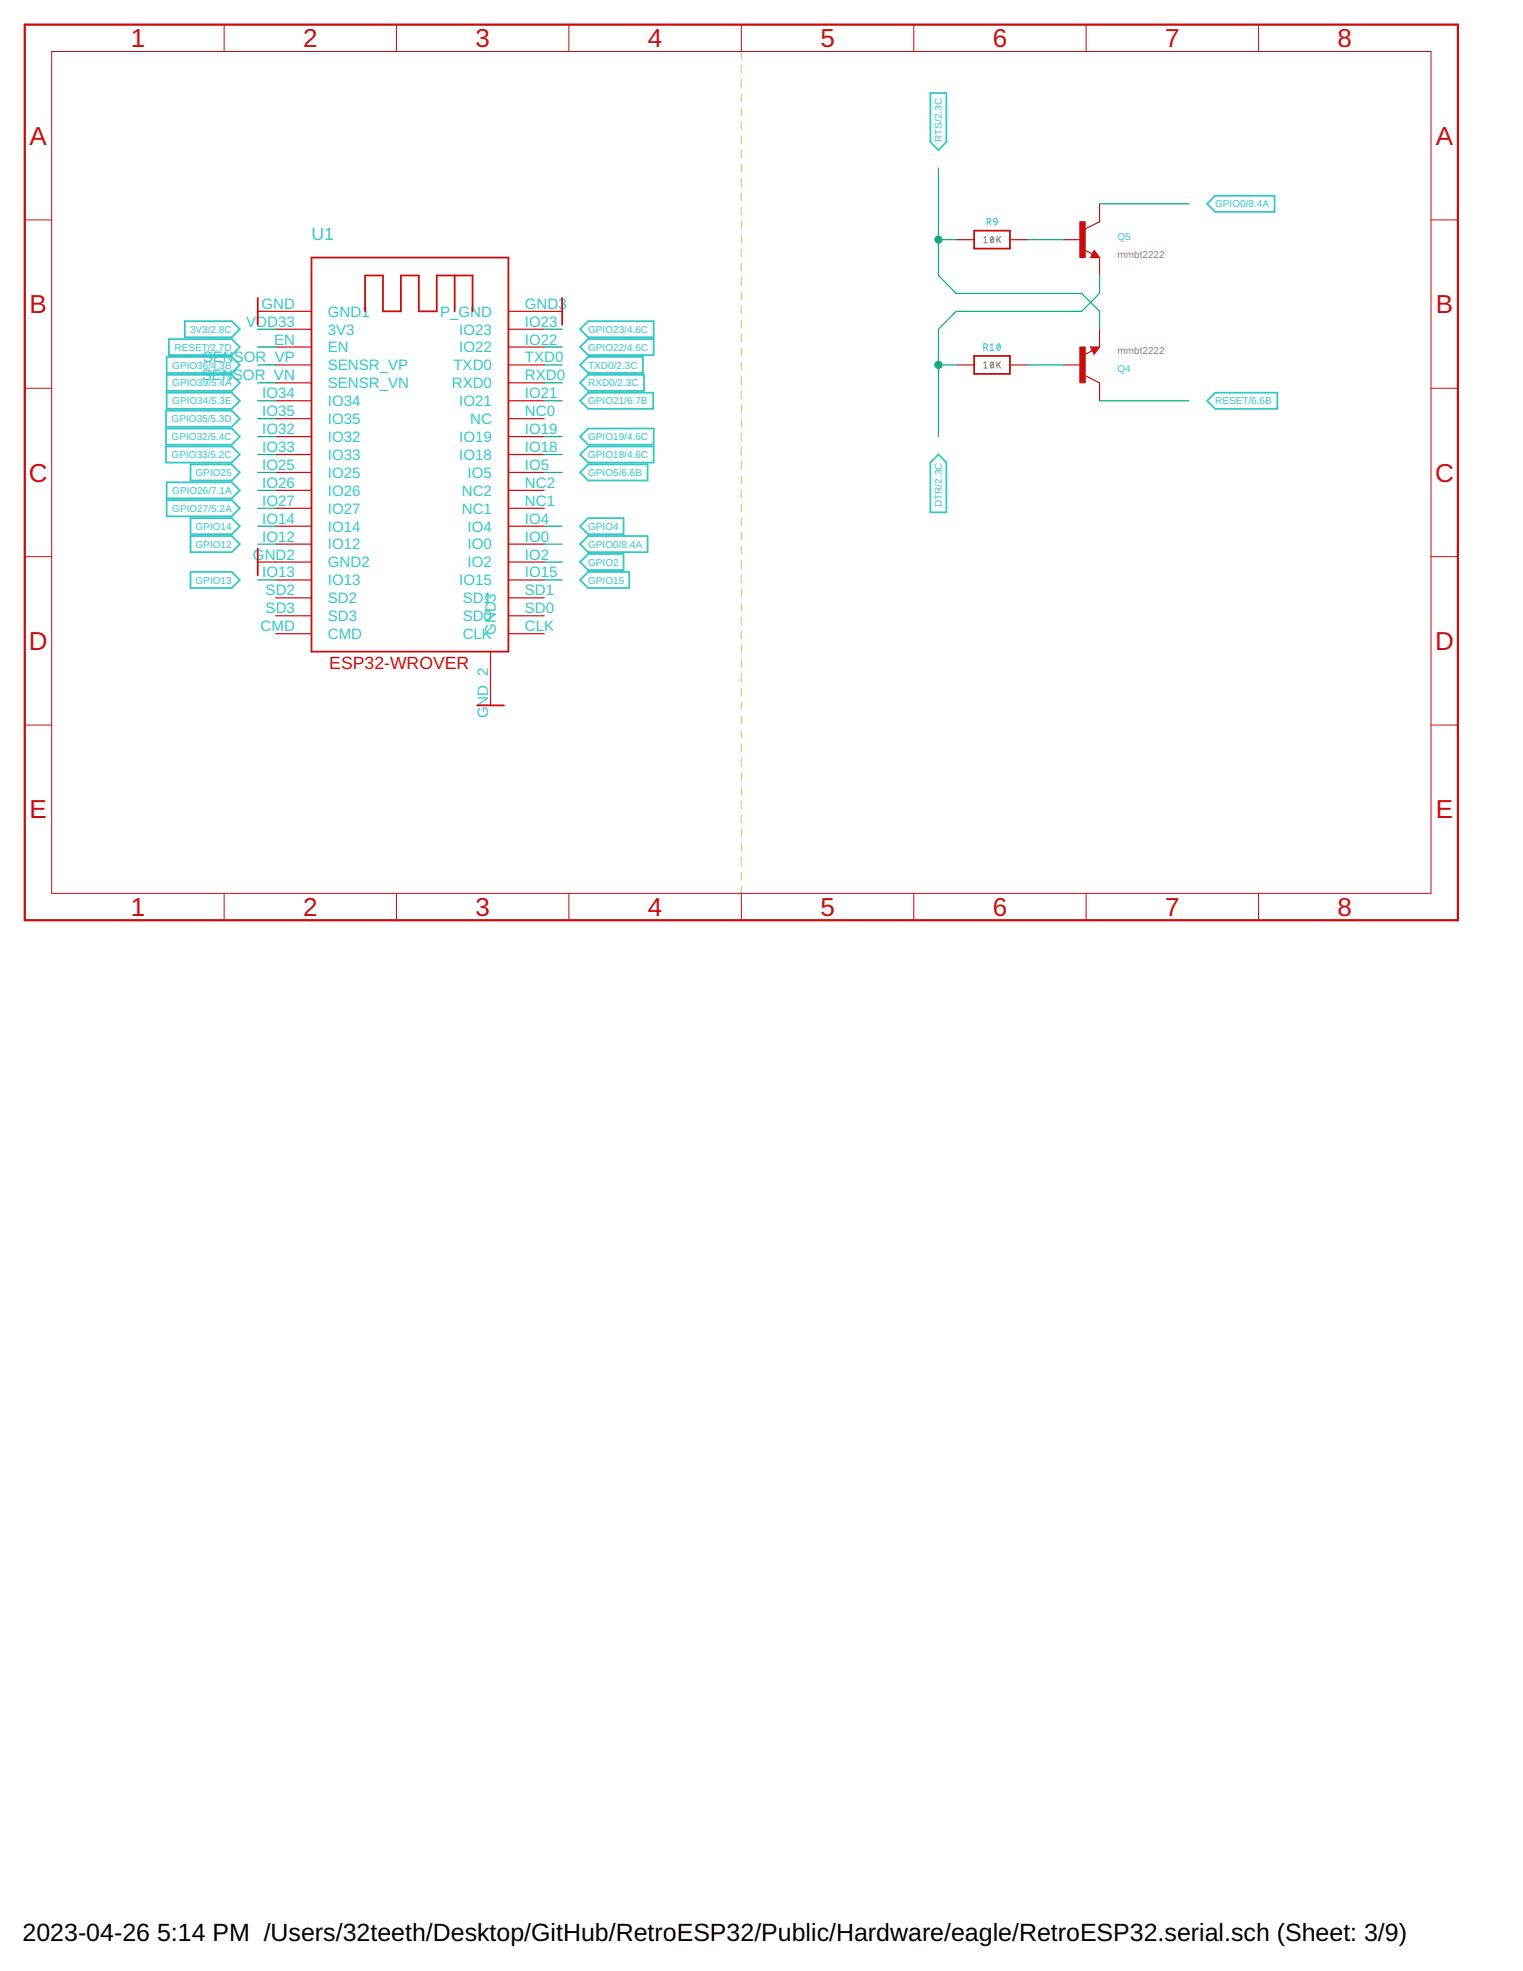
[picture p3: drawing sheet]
<svg xmlns="http://www.w3.org/2000/svg" width="216mm" height="279mm" viewBox="0 0 216 279" stroke-linecap="round" stroke-linejoin="round" font-family="sans-serif">
<g fill="none" stroke="#afd134" stroke-width=".17">
<path d="M105.1 7.3v1M105.1 9.3v1M105.1 11.3v1M105.1 13.3v1M105.1 15.3v1M105.1 17.3v1.1M105.1 19.3v1M105.1 21.4v1M105.1 23.3v1.1M105.1 25.4v1M105.1 27.4v1M105.1 29.4v1"/>
<path d="M105.1 31.4v1M105.1 33.4v1M105.1 35.4v1M105.1 37.4v1M105.1 39.4v1M105.1 41.4v1M105.1 43.4v1M105.1 45.4v1M105.1 47.4v1M105.1 49.4v1M105.1 51.4v1M105.1 53.4v1"/>
<path d="M105.1 55.4v1.1M105.1 57.4v1.1M105.1 59.5v1M105.1 61.5v1M105.1 63.5v1M105.1 65.5v1M105.1 67.5v1M105.1 69.5v1M105.1 71.5v1M105.1 73.5v1M105.1 75.5v1M105.1 77.5v1"/>
<path d="M105.1 79.5v1M105.1 81.5v1M105.1 83.5v1M105.1 85.5v1M105.1 87.5v1M105.1 89.5v1.1M105.1 91.5v1M105.1 93.6v1M105.1 95.5v1.1M105.1 97.6v1M105.1 99.6v1M105.1 101.6v1"/>
<path d="M105.1 103.6v1M105.1 105.6v1M105.1 107.6v1M105.1 109.6v1M105.1 111.6v1M105.1 113.6v1M105.1 115.6v1M105.1 117.6v1M105.1 119.6v1M105.1 121.6v1M105.1 123.6v1M105.1 125.6v1"/>
</g>
<g fill="none" stroke="#808080" stroke-width=".17">
<path d="M139.5 33.7l.2-.2v.9M139.5 34.4h.4M140.5 33.6l.1-.1a.5 .5 0 0 1 0 .9l-.2-.1v-.3zM140.8 33.7l-.4 .5M141.3 33.5v.9M141.5 33.9l.3 .5M141.8 33.5l-.5 .6M139.5 51.5l.2-.2v.9M139.5 52.2h.4M140.5 51.4a.39 .39 0 0 1 .4 .3 .39 .39 0 0 1-.4 .4l-.1-.4zM140.8 51.5l-.4 .5M141.3 51.3v.9"/>
<path d="M141.5 51.6l.3 .6M141.8 51.3l-.5 .5"/>
</g>
<path d="M139.9 31.5h.3a.25 .25 0 0 0 .2-.3 .25 .25 0 0 0-.2-.2h-.3v.9M140.2 31.5l.2 .4M140.9 31h.1a.24 .24 0 0 1 .4 .2v.3h-.5l-.1-.2zM141.4 31.5a.43 .43 0 0 1-.5 .4M139.5 49.3l.3-.1 .2-.2-.1-.2-.4-.1v1M139.8 49.3l.2 .4M140.4 48.9l.2-.2v1M140.4 49.7h.5M141.4 48.8l.1-.1a.55 .55 0 0 1 0 1l-.2-.3v-.4zM141.8 48.9l-.4 .6" fill="none" stroke="#32c8c8" stroke-width=".14"/>
<g fill="none" stroke="#32c8c8" stroke-width=".25">
<path d="M131.9 13.2h2.3v6.9l-1.2 1.2-1.1-1.2zM171.1 28.9l1.2-1.2h8.4v2.3h-8.4zM23.5 58.2h9.4l1.1 1.2-1.1 1.1h-9.4zM23.6 55.7h9.3l1.1 1.1-1.1 1.2h-9.3zM23.6 53.1h9.3l1.1 1.2-1.1 1.1h-9.3zM23.6 50.6h9.3l1.1 1.1-1.1 1.2h-9.3zM23.9 48.1h9l1.1 1.1-1.1 1.1h-9zM26.2 45.5h6.7l1.1 1.2-1.1 1.1h-6.7zM82.2 49.2l1.2-1.1h9.3v2.2h-9.3zM82.2 54.3l1.2-1.2h7.9v2.3h-7.9zM82.2 51.7l1.2-1.1h7.7v2.3h-7.7zM82.2 46.7l1.2-1.2h9.3v2.3h-9.3z"/>
<path d="M83.4 55.7h9.2v2.3h-9.2l-1.2-1.2zM171.1 56.8l1.2-1.1h8.8v2.3h-8.8zM23.5 63.3h9.4l1.1 1.1-1.1 1.2h-9.4zM23.5 60.7h9.4l1.1 1.2-1.1 1.1h-9.4zM23.6 68.4h9.3l1.1 1.1-1.1 1.2h-9.3zM23.6 70.9h9.3l1.1 1.2-1.1 1.1h-9.3zM27 76h5.9l1.1 1.1-1.1 1.2h-5.9zM27 73.4h5.9l1.1 1.2-1.1 1.1h-5.9zM27 65.8h5.9l1.1 1.2-1.1 1.1h-5.9zM82.2 77.1l1.2-1.1h8.4v2.3h-8.4zM82.2 67l1.2-1.2h8.4v2.3h-8.4zM82.2 79.7l1.2-1.2h5v2.3h-5z"/>
<path d="M82.2 74.6l1.2-1.2h5v2.3h-5zM82.2 64.4l1.2-1.1h9.3v2.3h-9.3zM82.2 61.9l1.2-1.2h9.3v2.3h-9.3zM133 64.4l1.2 1.2v7h-2.3v-7zM27 81.1h5.9l1.1 1.1-1.1 1.2h-5.9zM82.2 82.2l1.2-1.1h5.8v2.3h-5.8z"/>
</g>
<path d="M3.5 3.5h203.2v127h-203.2z" fill="none" stroke="#c90d0c" stroke-width=".32"/>
<g fill="none" stroke="#c90d0c" stroke-width=".14">
<path d="M7.3 7.3h195.6v119.3h-195.6zM31.8 3.5v3.8M56.2 3.5v3.8M80.6 3.5v3.8M105.1 3.5v3.8M129.5 3.5v3.8M154 3.5v3.8M178.4 3.5v3.8M3.5 31.2h3.8M202.9 31.2h3.8M3.5 55h3.8M202.9 55h3.8"/>
<path d="M3.5 78.9h3.8M202.9 78.9h3.8M3.5 102.8h3.8M202.9 102.8h3.8M31.8 126.6v3.9M56.2 126.6v3.9M80.6 126.6v3.9M105.1 126.6v3.9M129.5 126.6v3.9M154 126.6v3.9M178.4 126.6v3.9"/>
</g>
<g fill="#c90d0c" stroke="#c90d0c" stroke-width=".14">
<path d="M153.1 49.2h.7v5.1h-.7z"/>
<path d="M153.1 31.4h.7v5.1h-.7z"/>
</g>
<g fill="none" stroke="#c90d0c" stroke-width=".17">
<path d="M135.6 34h2.5M143.2 34h2.5M150.8 34h2.5M153.6 35.4l1.3 .6M155.1 35.5l.8 1h-1.3zM155.9 28.9v2.5l-2.1 1M155.9 36.5v2.6M36.5 44.1h7.7M39.1 49.2h5.1M39.1 51.7h5.1M39.1 46.7h5.1M39.1 56.8h5.1"/>
<path d="M39.1 59.4h5.1M39.1 54.3h5.1M72.1 49.2h5.1M72.1 51.7h5.1M72.1 46.7h5.1M72.1 44.1h7.6M72.1 56.8h5.1M72.1 59.4h5.1M72.1 54.3h5.1M135.6 51.7h2.5M143.2 51.7h2.5M150.8 51.7h2.5"/>
<path d="M153.8 53.3l2.1 1v2.5M154.6 49.2h1.3l-.8 1zM154.9 49.7l-1.3 .6M155.9 46.7v2.5M36.5 79.7h7.7M39.1 77.1h5.1M39.1 74.6h5.1M39.1 67h5.1M39.1 64.4h5.1M39.1 61.9h5.1M39.1 69.5h5.1M39.1 72.1h5.1"/>
<path d="M72.1 79.7h5.1M72.1 77.1h5.1M72.1 74.6h5.1M72.1 67h5.1M72.1 64.4h5.1M72.1 61.9h5.1M72.1 69.5h5.1M72.1 72.1h5.1M39.1 89.8h5.1M39.1 82.2h5.1M39.1 87.3h5.1M39.1 84.8h5.1"/>
<path d="M69.5 92.4v7.6M72.1 89.8h5.1M72.1 82.2h5.1M72.1 87.3h5.1M72.1 84.8h5.1"/>
</g>
<path d="M44.2 36.5h27.9v55.9h-27.9zM64.5 39.1v5M138.1 32.7h5.1v2.5h-5.1zM155.1 36l.1 .3h-.3l.2-.5 .5 .6h-.7M36.5 42.2v3.8M51.8 44.1v-5h2.5v5h2.5v-5h2.6v5h2.5v-5h5.1v5M79.7 42.2v3.8M138.1 50.5h5.1v2.5h-5.1zM154.9 49.3h.7l-.5 .7-.2-.6h.3l-.1 .3M36.5 77.8v3.8M67.6 100h3.8" fill="none" stroke="#c90d0c" stroke-width=".25"/>
<g fill="none" stroke="#0dab76" stroke-width=".17">
<path d="M133 23.8v15.3l2.6 2.5h17.7l2.6 2.5v2.6M133 34h2.6M145.7 34h5.1M155.9 28.9h12.7M155.9 39.1v2.5l-2.6 2.5h-17.7l-2.6 2.6v15.2M36.5 56.8h2.6M36.5 49.2h2.6M36.5 51.7h2.6M36.5 54.3h2.6M36.5 46.7h2.6M36.5 59.4h2.6M77.2 56.8h2.5"/>
<path d="M77.2 49.2h2.5M77.2 51.7h2.5M77.2 54.3h2.5M77.2 46.7h2.5M133 51.7h2.6M145.7 51.7h5.1M155.9 56.8h12.7M36.5 77.1h2.6M36.5 74.6h2.6M36.5 67h2.6M36.5 64.4h2.6M36.5 61.9h2.6"/>
<path d="M36.5 69.5h2.6M36.5 72.1h2.6M77.2 77.1h2.5M77.2 79.7h2.5M77.2 74.6h2.5M77.2 67h2.5M77.2 64.4h2.5M77.2 61.9h2.5M36.5 82.2h2.6M77.2 82.2h2.5"/>
</g>
<g fill="#0dab76" stroke="#0dab76" stroke-width=".14">
<circle cx="133" cy="34" r=".51"/>
<circle cx="133" cy="51.7" r=".51"/>
</g>
<g font-size="3.7" fill="#c90d0c">
<text x="18.5" y="6.7">1</text>
<text x="43" y="6.7">2</text>
<text x="67.4" y="6.7">3</text>
<text x="91.9" y="6.7">4</text>
<text x="116.3" y="6.7">5</text>
<text x="140.7" y="6.7">6</text>
<text x="165.2" y="6.7">7</text>
<text x="189.6" y="6.7">8</text>
<text x="4.2" y="20.5">A</text>
<text x="203.5" y="20.5">A</text>
<text x="4.2" y="44.4">B</text>
<text x="203.5" y="44.4">B</text>
<text x="4.1" y="68.3">C</text>
<text x="203.4" y="68.3">C</text>
<text x="4.1" y="92.1">D</text>
<text x="203.4" y="92.1">D</text>
<text x="4.2" y="116">E</text>
<text x="203.5" y="116">E</text>
<text x="18.5" y="129.8">1</text>
<text x="43" y="129.8">2</text>
<text x="67.4" y="129.8">3</text>
<text x="91.9" y="129.8">4</text>
<text x="116.3" y="129.8">5</text>
<text x="140.7" y="129.8">6</text>
<text x="165.2" y="129.8">7</text>
<text x="189.6" y="129.8">8</text>
</g>
<g font-size="3.5">
<text x="3.2" y="275.2">2023-04-26</text>
<text x="22.3" y="275.2">5:14 PM /Users/32teeth/Desktop/GitHub/RetroESP32/Public/Hardware/eagle/RetroESP32.serial.sch (Sheet: 3/9)</text>
</g>
<text font-size="2.5" fill="#32c8c8" x="44.1" y="34">U1</text>
<text font-size="2.5" fill="#c90d0c" x="46.7" y="94.9">ESP32-WROVER</text>
<g font-size="2.1" fill="#32c8c8">
<text x="34.9" y="46.3">VDD33</text>
<text x="37.1" y="43.8">GND</text>
<text x="46.5" y="47.4">3V3</text>
<text x="46.5" y="44.9">GND1</text>
<text x="62.4" y="44.9">P_GND</text>
<text x="65.1" y="47.4">IO23</text>
<text x="74.4" y="46.3">IO23</text>
<text x="74.4" y="43.8">GND3</text>
<text x="28.6" y="53.9">SENSOR_VN</text>
<text x="28.7" y="51.4">SENSOR_VP</text>
<text x="38.8" y="48.8">EN</text>
<text x="46.5" y="50">EN</text>
<text x="46.5" y="52.5">SENSR_VP</text>
<text x="64.3" y="52.5">TXD0</text>
<text x="65.1" y="50">IO22</text>
<text x="74.4" y="48.8">IO22</text>
<text x="74.4" y="53.9">RXD0</text>
<text x="74.4" y="51.4">TXD0</text>
<text x="37.2" y="56.5">IO34</text>
<text x="37.2" y="59">IO35</text>
<text x="46.5" y="57.6">IO34</text>
<text x="46.5" y="55">SENSR_VN</text>
<text x="64" y="55">RXD0</text>
<text x="65.1" y="57.6">IO21</text>
<text x="74.4" y="56.5">IO21</text>
<text x="74.4" y="59">NC0</text>
<text x="37.2" y="61.5">IO32</text>
<text x="37.2" y="64.1">IO33</text>
<text x="46.5" y="62.7">IO32</text>
<text x="46.5" y="65.2">IO33</text>
<text x="46.5" y="60.1">IO35</text>
<text x="65.1" y="65.2">IO18</text>
<text x="65.1" y="62.7">IO19</text>
<text x="66.7" y="60.1">NC</text>
<text x="74.4" y="64.1">IO18</text>
<text x="74.4" y="61.5">IO19</text>
<text x="37.2" y="66.6">IO25</text>
<text x="37.2" y="69.2">IO26</text>
<text x="37.2" y="71.7">IO27</text>
<text x="46.5" y="67.7">IO25</text>
<text x="46.5" y="70.3">IO26</text>
<text x="65.5" y="70.3">NC2</text>
<text x="66.3" y="67.7">IO5</text>
<text x="74.4" y="66.6">IO5</text>
<text x="74.4" y="71.7">NC1</text>
<text x="74.4" y="69.2">NC2</text>
<text x="37.2" y="76.8">IO12</text>
<text x="37.2" y="74.2">IO14</text>
<text x="46.5" y="77.9">IO12</text>
<text x="46.5" y="75.4">IO14</text>
<text x="46.5" y="72.8">IO27</text>
<text x="65.5" y="72.8">NC1</text>
<text x="66.3" y="77.9">IO0</text>
<text x="66.3" y="75.4">IO4</text>
<text x="74.4" y="76.8">IO0</text>
<text x="74.4" y="74.2">IO4</text>
<text x="35.9" y="79.3">GND2</text>
<text x="37.2" y="81.9">IO13</text>
<text x="46.5" y="80.4">GND2</text>
<text x="46.5" y="83">IO13</text>
<text x="65.1" y="83">IO15</text>
<text x="66.3" y="80.4">IO2</text>
<text x="74.4" y="79.3">IO2</text>
<text x="74.4" y="81.9">IO15</text>
<text x="36.9" y="89.5">CMD</text>
<text x="37.7" y="84.4">SD2</text>
<text x="37.7" y="86.9">SD3</text>
<text x="46.5" y="85.5">SD2</text>
<text x="46.5" y="88">SD3</text>
<text x="65.6" y="88">SD0</text>
<text x="65.6" y="85.5">SD1</text>
<text x="74.4" y="89.5">CLK</text>
<text x="74.4" y="86.9">SD0</text>
<text x="74.4" y="84.4">SD1</text>
<text x="46.5" y="90.6">CMD</text>
<text x="65.6" y="90.6">CLK</text>
<text x="70.3" y="90" transform="rotate(-90 70.3 90)">GND3</text>
<text x="69.2" y="101.8" transform="rotate(-90 69.2 101.8)">GND_2</text>
</g>
<g font-size="1.4" fill="#32c8c8">
<text x="133.5" y="20.1" transform="rotate(-90 133.5 20.1)">RTS/2.3C</text>
<text x="172.3" y="29.4">GPIO0/8.4A</text>
<text x="158.4" y="34">Q5</text>
<text x="26.9" y="47.2">3V3/2.8C</text>
<text x="83.4" y="47.2">GPIO23/4.6C</text>
<text x="24.4" y="52.2">GPIO36/4.3B</text>
<text x="24.7" y="49.7">RESET/2.7D</text>
<text x="83.4" y="52.2">TXD0/2.3C</text>
<text x="83.4" y="49.7">GPIO22/4.6C</text>
<text x="158.4" y="52.8">Q4</text>
<text x="24.3" y="59.9">GPIO35/5.3D</text>
<text x="24.4" y="57.3">GPIO34/5.3E</text>
<text x="24.4" y="54.8">GPIO39/5.4A</text>
<text x="83.4" y="54.8">RXD0/2.3C</text>
<text x="83.4" y="57.3">GPIO21/6.7B</text>
<text x="172.3" y="57.3">RESET/6.6B</text>
<text x="24.3" y="62.4">GPIO32/5.4C</text>
<text x="24.3" y="64.9">GPIO33/5.2C</text>
<text x="83.4" y="64.9">GPIO18/4.6C</text>
<text x="83.4" y="62.4">GPIO19/4.6C</text>
<text x="24.4" y="70">GPIO26/7.1A</text>
<text x="27.7" y="67.5">GPIO25</text>
<text x="83.4" y="67.5">GPIO5/6.6B</text>
<text x="133.5" y="71.9" transform="rotate(-90 133.5 71.9)">DTR/2.3C</text>
<text x="24.4" y="72.6">GPIO27/5.2A</text>
<text x="27.7" y="77.6">GPIO12</text>
<text x="27.7" y="75.1">GPIO14</text>
<text x="83.4" y="77.6">GPIO0/8.4A</text>
<text x="83.4" y="75.1">GPIO4</text>
<text x="27.7" y="82.7">GPIO13</text>
<text x="83.4" y="80.2">GPIO2</text>
<text x="83.4" y="82.7">GPIO15</text>
</g>
<g font-size="1.4" fill="#808080">
<text x="158.4" y="36.5">mmbt2222</text>
<text x="158.4" y="50.2">mmbt2222</text>
</g>
</svg>
